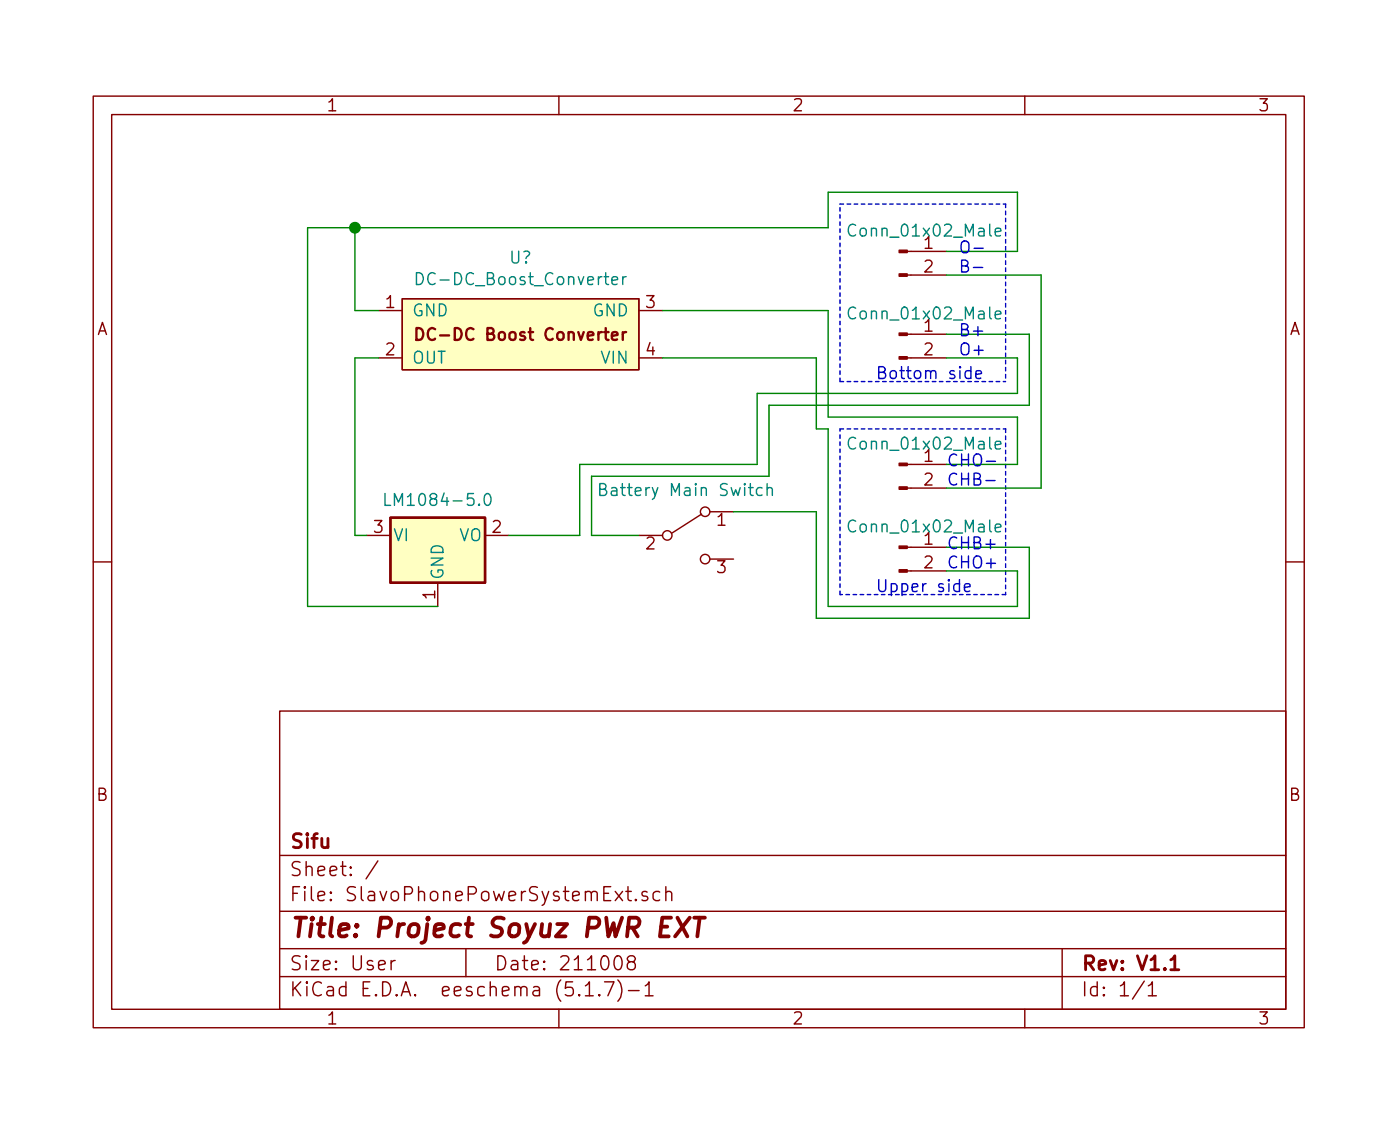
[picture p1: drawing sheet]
<svg xmlns="http://www.w3.org/2000/svg" width="150mm" height="120mm" viewBox="0 0 150 120" stroke-linecap="round" stroke-linejoin="round" font-family="sans-serif">
<g fill="none" stroke="#840000" stroke-width=".15">
<path d="M10 10.3h130v100h-130zM12 12.3h126v96h-126zM60 10.3v2M110 10.3v2M40.6 33.3h2.6M40.6 38.4h2.6M43.2 32.1h25.4v7.6h-25.4zM68.6 33.3h2.5M68.6 38.4h2.5M97.4 29.5h4.2M97.4 27h4.2M97.4 38.4h4.2"/>
<path d="M97.4 35.9h4.2M39.4 57.5h2.5M52.1 57.5h2.5M68.6 57.5h2.5M75.3 55.2l-3.2 2M76.2 54.9h2.5M76.2 60h2.5M97.4 52.4h4.2M97.4 49.8h4.2M97.4 58.7h4.2M10 60.3h2M30 76.3h108v32h-108z"/>
<path d="M47 62.5v2.6M97.4 61.3h4.2M138 60.3h2M30 97.8h108M30 91.8h108M40.6 92.4l-1.3 1.9M67.2 95.7h.6M67.4 95.2v1.2l.1 .2h.3M68.2 96.5l.1 .1h-.1v-.1v.1M69.5 95.7h-.4l-.2 .2 .1 .2 .5 .1v.2v.2h-.2h-.4M70.8 95.7a.5 .5 0 0 0-.6 .1l-.1 .6a.47 .47 0 0 0 .6 .2h.1M71.5 95.8a.38 .38 0 0 1 .6 .1v.7"/>
<path d="M71.5 95.2v1.4M30 104.8h108M30 101.8h108M42 103.1v1M42.4 103.1l-.3 .1-.1 .2M50 101.8v3M60 108.3v2M62.8 105.8l.5-.4v1.5M62.8 106.9h.9M64.3 106.7l.1 .1-.1 .1v-.1v-.1v.2M64.9 105.4h1l-.6 1.5M66.1 102.7a.35 .35 0 0 1 .3-.1 .35 .35 0 0 1 .3 .2 .88 .88 0 0 1-.3 1.3h-.1a.9 .9 0 0 1-.2-1.4z"/>
<path d="M66.3 105.2a1.71 1.71 0 0 1 0 2.2M67.5 106.3h1.1M67.6 103.2a.32 .32 0 0 1-.3-.3 .32 .32 0 0 1 .3-.3h.5l.1 .3-.1 .3-.6 .1a.48 .48 0 0 0-.1 .6 .51 .51 0 0 0 .7 0 .48 .48 0 0 0-.2-.7M69.3 105.8l.2-.2 .2-.2v1.5M69.3 106.9h.8M110 108.3v2M114 101.8v6.5M122.8 105.3l-1.2 1.9M123.3 105.8l.3-.2 .1-.2v1.5M123.3 106.9h.8"/>
<circle cx="71.6" cy="57.5" r=".51"/>
<circle cx="75.7" cy="54.9" r=".51"/>
<circle cx="75.7" cy="60" r=".51"/>
</g>
<path d="M125.7 103l.4-.4v1.5M125.7 104.1h.8" fill="none" stroke="#840000" stroke-width=".3"/>
<path d="M72 98.5h-.9l-.3 2h1M72.7 98.5l1.1 2M74 98.5l-1.5 2M74.5 98.5h1.2M75.1 98.5l-.2 2" fill="none" stroke="#840000" stroke-width=".41"/>
<g fill="#840000" stroke="#840000" stroke-width=".15">
<path d="M96.5 29.4h.9v.2h-.9z"/>
<path d="M96.5 26.9h.9v.2h-.9z"/>
<path d="M96.5 52.3h.9v.2h-.9z"/>
<path d="M96.5 49.7h.9v.3h-.9z"/>
<path d="M96.5 61.1h.9v.3h-.9z"/>
<path d="M96.5 58.6h.9v.3h-.9z"/>
<path d="M96.5 38.3h.9v.2h-.9z"/>
<path d="M96.5 35.7h.9v.3h-.9z"/>
</g>
<g fill="none" stroke="#008484" stroke-width=".15">
<path d="M44.7 29.3a.64 .64 0 0 1 .7 .6 .64 .64 0 0 1-.7 .6zM65.7 30.1l.6-.1-.1-.3h-.3l-.2 .2 .1 .6h.4M66.9 29.7v.8M67.2 29.7a.28 .28 0 0 0-.3 .2M106.8 24.9l.6-.1v-.3h-.4l-.2 .2 .1 .6h.5M106.8 33.8l.6-.1v-.3h-.4l-.2 .2 .1 .6h.5M41.3 53v1.2h.6M52.1 53.1v-.1a.28 .28 0 0 1 .3 0 .28 .28 0 0 1 .2 .2 .64 .64 0 0 1-.3 1h-.2a1 1 0 0 1 0-1.1zM64.4 52.5h.5l.1-.2v-.3l-.2-.1h-.4v1.3h.5a.35 .35 0 0 0 .1-.6l-.2-.1M81.8 52.4l-.3-.1-.3 .3v.3l.1 .2h.5M82.3 52.5a.33 .33 0 0 1 .6 0v.7M82.3 51.9v1.3"/>
<path d="M106.8 47.8l.6-.1v-.3l-.4-.1-.2 .2 .1 .6h.5M106.8 56.6l.6-.1v-.2l-.4-.1-.2 .2 .1 .6h.5"/>
</g>
<g fill="#ffffc2" stroke="#ffffc2" stroke-width=".11">
<path d="M43.2 32.1h25.4v7.6h-25.4z"/>
<path d="M41.9 55.6h10.2v6.9h-10.2z"/>
</g>
<path d="M44.7 35.2a.64 .64 0 0 1 .7 .6 .64 .64 0 0 1-.7 .7zM66.9 35.6v.9M67.2 35.6a.28 .28 0 0 0-.3 .3M41.9 55.6h10.2v6.9h-10.2z" fill="none" stroke="#840000" stroke-width=".25"/>
<path d="M90.2 21.9h17.7M107.9 21.9v19M90.2 40.9h17.7M90.2 46h17.7M90.2 40.9v-19M107.9 46v17.8M90.2 63.8v-17.8M107.9 63.8h-17.7" fill="none" stroke="#0000c2" stroke-width=".15" stroke-dasharray=".4 .4"/>
<path d="M38.1 24.4v8.9h2.5M40.6 38.4h-2.5v19.1h1.3M71.1 38.4h16.5v7.6h1.3v19.1h20.3v-3.8h-7.6M71.1 33.3h17.8v11.5h20.3v5h-7.6M101.6 29.5h10.2v22.9h-10.2M101.6 35.9h8.9v7.6h-28v7.6h-19v6.4h5.1M101.6 27h7.6v-6.4h-20.3v3.8h-55.9v40.7h14M101.6 38.4h7.6v3.8h-27.9v7.6h-19.1v7.7h-7.6M78.7 54.9h8.9v11.4h22.9v-7.6h-8.9" fill="none" stroke="#008400" stroke-width=".15"/>
<path d="M103.2 28.5h.6a.31 .31 0 0 0 .1-.3 .31 .31 0 0 0-.2-.3h-.5v1.3l.6-.1a.35 .35 0 0 0 0-.5l-.1-.1M104.2 39.8h-.4l-.2 .2v.4l.1 .2h.5M104.2 39.3v1.3M104.5 28.7h1M104.6 26.6h.9M104.7 40.2l.7-.1-.1-.3h-.4l-.2 .2 .1 .6h.5M105.8 51.6h1M105.9 49.5h1M103.5 63l.6-.1v-.2l-.4-.1-.2 .2 .1 .6h.5" fill="none" stroke="#0000c2" stroke-width=".15"/>
<circle cx="38.1" cy="24.4" r=".51" fill="#008400" stroke="#008400" stroke-width=".25"/>
<text font-size="2.8" fill="#840000" x="31" y="100.6">Title: Project Soyuz PWR EXT</text>
<g font-size="2.1" fill="#840000">
<text x="31" y="94">Sheet: /</text>
<text x="31" y="91">Sifu</text>
<text x="31" y="96.7">File: SlavoPhonePowerSystemExt.sch</text>
<text x="31" y="106.9">KiCad E.D.A. eeschema (5.1.7)-1</text>
<text x="31" y="104.1">Size: User</text>
<text x="53" y="104.1">Date: 211008</text>
<text x="116" y="104.1">Rev: V1.1</text>
<text x="116" y="106.9">Id: 1/1</text>
</g>
<g font-size="1.8" fill="#840000">
<text x="35" y="11.9">1</text>
<text x="85" y="11.9">2</text>
<text x="135" y="11.9">3</text>
<text x="99.2" y="26.7">1</text>
<text x="99.2" y="29.3">2</text>
<text x="10.4" y="35.9">A</text>
<text x="41.4" y="33.1">1</text>
<text x="69.4" y="33.1">3</text>
<text x="99.2" y="35.6">1</text>
<text x="138.4" y="35.9">A</text>
<text x="41.4" y="38.2">2</text>
<text x="45.9" y="36.6">DC-DC Boost Converter</text>
<text x="69.4" y="38.2">4</text>
<text x="99.2" y="38.2">2</text>
<text x="99.2" y="49.6">1</text>
<text x="99.2" y="52.1">2</text>
<text x="40.2" y="57.2">3</text>
<text x="52.9" y="57.2">2</text>
<text x="69.4" y="59">2</text>
<text x="77" y="56.4">1</text>
<text x="99.2" y="58.5">1</text>
<text x="46.7" y="64.3" transform="rotate(-90 46.7 64.3)">1</text>
<text x="77" y="61.5">3</text>
<text x="99.2" y="61">2</text>
<text x="10.4" y="85.9">B</text>
<text x="138.4" y="85.9">B</text>
<text x="35" y="109.9">1</text>
<text x="85" y="109.9">2</text>
<text x="135" y="109.9">3</text>
</g>
<g font-size="1.8" fill="#008484">
<text x="54.7" y="28.3">U?</text>
<text x="91.6" y="25.4">Conn_01x02_Male</text>
<text x="44.2" y="34">GND</text>
<text x="45.4" y="30.6">DC-DC_Boost_Converter</text>
<text x="63.6" y="34">GND</text>
<text x="91.6" y="34.3">Conn_01x02_Male</text>
<text x="44.2" y="39">OUT</text>
<text x="64.6" y="39">VIN</text>
<text x="65.3" y="53.2">Battery Main Switch</text>
<text x="91.6" y="48.3">Conn_01x02_Male</text>
<text x="42.2" y="58.1">VI</text>
<text x="42.2" y="54.3">LM1084-5.0</text>
<text x="49.3" y="58.1">VO</text>
<text x="91.6" y="57.2">Conn_01x02_Male</text>
<text x="47.6" y="62.3" transform="rotate(-90 47.6 62.3)">GND</text>
</g>
<g font-size="1.8" fill="#0000c2">
<text x="102.9" y="27.2">O-</text>
<text x="94" y="40.7">Bottom side</text>
<text x="102.9" y="36.1">B+</text>
<text x="102.9" y="38.2">O+</text>
<text x="101.6" y="50.1">CHO-</text>
<text x="101.6" y="52.1">CHB-</text>
<text x="101.6" y="59">CHB+</text>
<text x="94" y="63.6">Upper side</text>
<text x="101.6" y="61">CHO+</text>
</g>
</svg>
